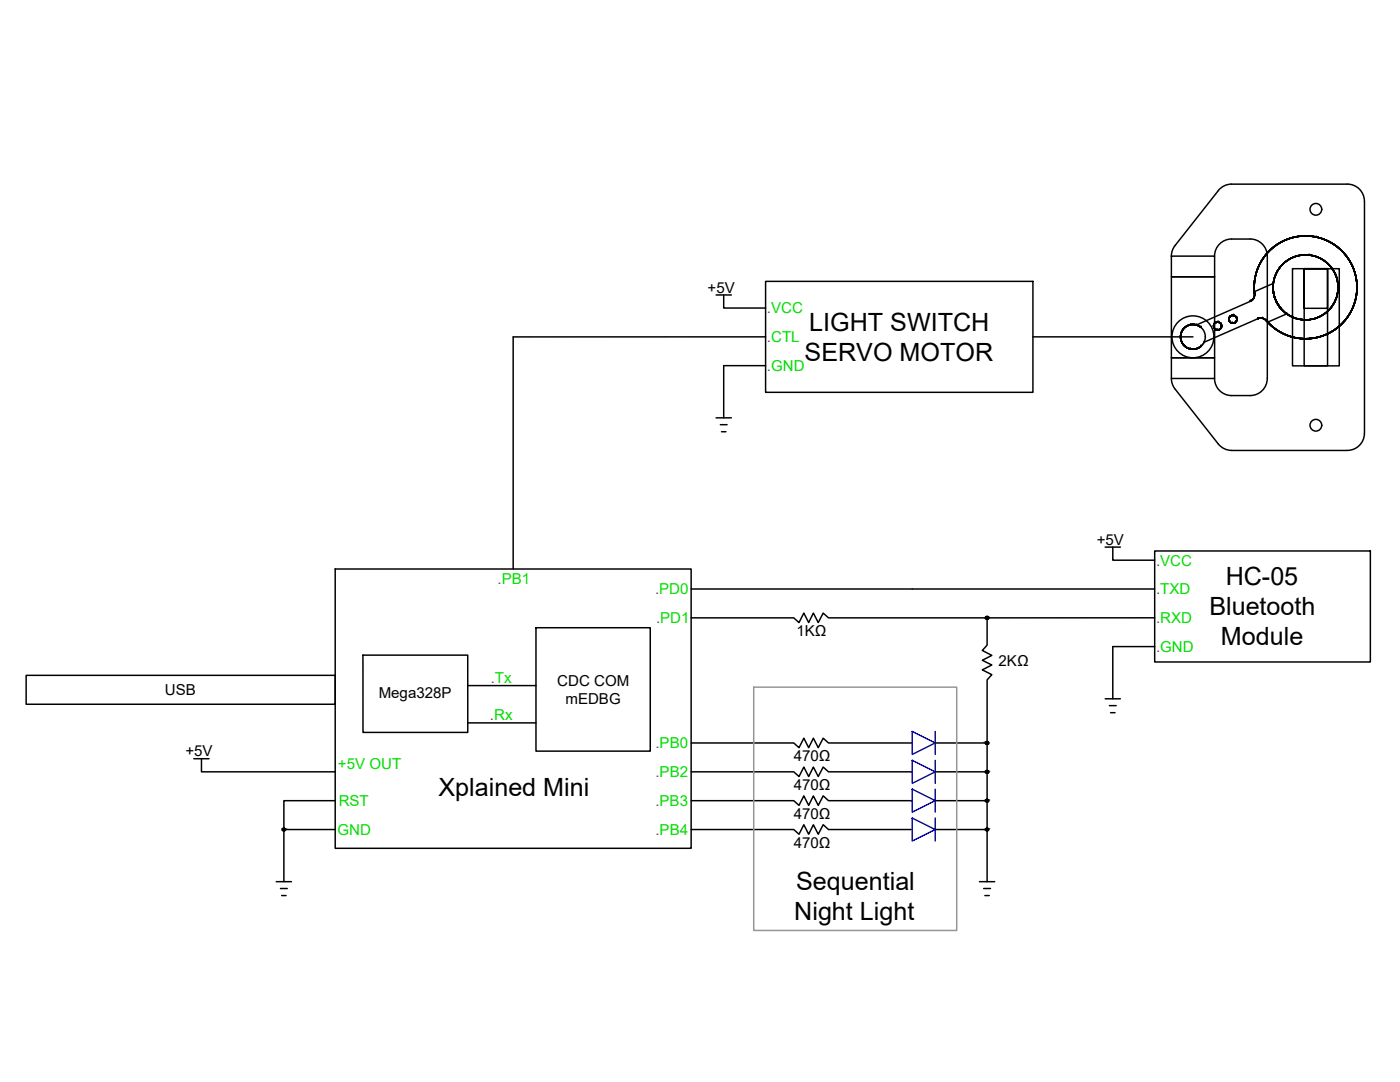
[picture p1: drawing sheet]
<svg xmlns="http://www.w3.org/2000/svg" width="279mm" height="216mm" viewBox="0 0 279 216" stroke-linecap="round" stroke-linejoin="round" font-family="sans-serif">
<!-- layer: 0 -->
<g fill="none" stroke="#000" stroke-width=".3">
<path d="M243.1 38a3.4 3.4 0 0 1 2.7-1.3h23.1a3.4 3.4 0 0 1 3.4 3.5v46.3a3.4 3.4 0 0 1-3.4 3.4M243.1 38l-8.6 11-.5 .8-.2 1.3M142.9 58.9h3.1M144.4 58.9v2.6h8.4M152.8 56.1h53.3v22.2h-53.3zM233.8 51.1h8.6v4.1h-8.6zM233.8 55.2h8.6v16.2h-8.6zM242.4 51.1a3.4 3.4 0 0 1 3.4-3.4h3.7a3.4 3.4 0 0 1 3.4 3.4v24.4a3.4 3.4 0 0 1-3.4 3.4h-3.7a3.4 3.4 0 0 1-3.4-3.4M250.1 59.7l-.6 .4M250.2 59.5h.1M250.3 58.2h.1M250.3 58.2l.1 .4"/>
<path d="M250.3 58.2a10.3 10.3 0 0 1 12.5-10.9 10.3 10.3 0 0 1 6.6 15.2 10.3 10.3 0 0 1-16.4 1.8M250.4 58.6a1.43 1.43 0 0 1-.9 1.5M250.4 58.6a10.3 10.3 0 0 1 12.3-11.3 10.3 10.3 0 0 1 6.7 15.3 10.3 10.3 0 0 1-16.7 1.4M250.4 58.6h.1M253.6 49.8h.1M254.1 57.9v.2M254.1 58.1l.5 1.8 1 1.7M254.1 56.5v1.6M254.1 56.5a6.5 6.5 0 0 1 8.3-5.4 6.5 6.5 0 0 1 4 9.1 6.5 6.5 0 0 1-9.6 2.4M254.1 58.2l.5 1.7 1 1.6M254.1 58.1l.1 .7M254.1 58.1h.1"/>
<path d="M254.1 56.5h.1M254.1 56.5l-3.8 1.7M254.2 58.8l.5 1.4 .5 .8M254.2 58.8h.1M254.6 60h.1M255.3 53.5h.1M257.9 53.6h9.4v19.4h-9.4zM260.3 53.6h4.6v7.9h-4.6v-7.9h4.6v19.4h-4.6zM261.3 50.9h.1M262.7 47.3h.1M266.5 54.7h.1M269.9 53.2h.1"/>
<path d="M152.8 67.2h-50.4v46.3M152.8 73h-8.4v10.4M206.1 67.2h32M233.8 75.5l.1 .9 .6 1.3M233.8 71.4h8.6v4.1h-8.6zM234.5 77.7l8.6 10.9a3.4 3.4 0 0 0 2.7 1.3M235.9 66.1h.1M235.9 68.3h.1M237.6 64.8h.1M237.6 69.6h.1M238.8 64.8h.1M238.8 64.8a2.47 2.47 0 0 0-3 1.6 2.47 2.47 0 0 0 1.3 3.1 2.47 2.47 0 0 0 3.2-1.2"/>
<path d="M239.7 65.3a2.47 2.47 0 0 0-3.4 .2 2.47 2.47 0 0 0 0 3.4 2.47 2.47 0 0 0 3.4 .2M239.7 69.1h.1M239.7 65.3h.1M240.3 68.3h.1M242.3 65.4h.1M242.4 64.6h.1M242.9 65.8h.1M243.1 64.3h.1M243.6 65.5h.1M243.7 64.7h.1M245.3 64h.1M245.4 63.2h.1"/>
<path d="M246 64.5h.1M246.1 62.9h.1M246.7 64.2h.1M246.8 63.4h.1M249.5 60.1h.1M249.5 60.1l-10.7 4.7M251 63.6a1.43 1.43 0 0 1 1.7 .4M251 63.6h.1M251 63.6l-10.7 4.7M251.8 63.5l-.8 .1M251.9 63.5h.1M252.7 64h.1"/>
<path d="M252.7 64l.3 .3M253 64.3h.1M255.2 61l.4 .6M255.2 61h.1M255.6 61.6l1.2 1M255.6 61.6l.2 .1M255.6 61.6h.1M256.8 62.6h.1M256.8 62.6l-3.8 1.7M259.8 63.8h.1M261.4 67.6h.1M265.8 61.2h.1"/>
<path d="M269.4 62.6h.1M142.9 83.4h3.1M143.8 84.7h1.3M144 86.1h.9M245.8 89.9h23.1M66.9 113.5h71v55.8h-71zM137.9 117.5h92.5M220.6 109.2h3M222.1 109.2v2.6h8.3M230.4 109.9h43.1v22.2h-43.1zM5.2 134.8h61.7v5.7h-61.7zM72.4 130.7h20.9l.1 15.4h-21z"/>
<path d="M93.4 136.8h13.6M107 125.3h22.8v24.6h-22.8zM137.9 123.3h20.5l1.1 .9 .9-1.9 1 1.9 .9-1.9 1 1.9 1-1.9 1 1h31.7M197 123.3v5.4l-1 1.1 1.9 1-1.9 1 1.9 .9-1.9 1 1.9 .9-.9 1.1v12.6M220.6 139.4h3M230.4 123.3h-33.4M230.4 129h-8.3v10.4M38.7 151.4h3M40.2 151.4v2.6h26.7M66.9 159.8h-10.2v5.7h10.2M93.4 144.2h13.6M137.9 159.8h20.5l1.1 .9 .9-1.9 1 1.9 .9-1.9 1 1.9 1-1.9 1 1h16.8"/>
<path d="M137.9 154h20.5l1.1 1 .9-1.9 1 1.9 .9-1.9 1 1.9 1-1.9 1 .9h16.8M137.9 148.3h20.5l1.1 .9 .9-1.9 1 1.9 .9-1.9 1 1.9 1-1.9 1 1h16.8M186.6 148.3h10.4v17.2h-10.4M186.6 159.8h10.4M186.6 154h10.4M221.4 140.8h1.4M221.6 142.2h.9M55.1 175.9h3.1M56 177.3h1.3M56.2 178.7h.9M56.7 165.5v10.4M137.9 165.5h20.5l1.1 1 .9-1.9 1 1.9 .9-1.9 1 1.9 1-1.9 1 .9h16.8"/>
<path d="M195.5 175.9h3M196.3 177.3h1.4M196.6 178.7h.8M197 165.5v10.4"/>
<circle cx="260.6" cy="57.3" r="6.5"/>
<circle cx="262.6" cy="41.8" r="1.17"/>
<circle cx="238.1" cy="67.2" r="4.2"/>
<circle cx="238.1" cy="67.2" r="2.47"/>
<circle cx="243" cy="65.1" r=".79"/>
<circle cx="246.1" cy="63.7" r=".79"/>
<circle cx="262.6" cy="84.9" r="1.17"/>
<circle cx="197" cy="123.3" r=".29"/>
<circle cx="197" cy="154" r=".29"/>
<circle cx="197" cy="159.8" r=".29"/>
<circle cx="197" cy="148.2" r=".29"/>
<circle cx="56.6" cy="165.5" r=".29"/>
<circle cx="197" cy="165.5" r=".29"/>
</g>
<path d="M182.1 146l4.5 2.3-4.5 2.2zM182.1 151.7l4.5 2.3-4.5 2.3zM182.1 157.5l4.5 2.3-4.5 2.3zM186.6 146v4.5M186.6 151.7v4.6M186.6 157.5v4.6M182.1 163.2l4.5 2.3-4.5 2.3zM186.6 163.2v4.6" fill="none" stroke="#00f" stroke-width=".3"/>
<g fill="#000" stroke="#000" stroke-width=".2">
<path d="M197 123h.1zM196.9 123h.2z"/>
<path d="M196.9 123h.2zM196.9 123h.2z"/>
<path d="M196.9 123.6h.2zM196.9 123.6h.1z"/>
<path d="M196.9 123l.3 .1zM196.8 123.1h.4z"/>
<path d="M196.9 123.5h.2zM196.9 123.5l.2 .1z"/>
<path d="M196.8 123.1h.4zM196.8 123.1h.4z"/>
<path d="M196.8 123.5h.4zM196.8 123.5h.3z"/>
<path d="M196.8 123.1h.4zM196.8 123.1h.4z"/>
<path d="M196.8 123.5h.4zM196.8 123.5h.4z"/>
<path d="M196.7 123.1l.6 .1zM196.7 123.1l.6 .1z"/>
<path d="M196.7 123.4h.5zM196.7 123.4l.5 .1z"/>
<path d="M196.7 123.2h.6zM196.7 123.2h.6z"/>
<path d="M196.7 123.4h.6zM196.7 123.4h.5z"/>
<path d="M196.7 123.2l.6 .1zM196.7 123.2l.6 .1z"/>
<path d="M196.7 123.3h.6zM196.7 123.3h.6z"/>
<path d="M196.7 123.3h.6zM196.7 123.3l.6 .1z"/>
<path d="M197 159.5h.1zM196.9 159.5h.2z"/>
<path d="M197 153.7h.1zM196.9 153.7h.2z"/>
<path d="M197 148h.1zM196.9 148h.2z"/>
<path d="M196.9 159.5h.2zM196.9 159.5h.2z"/>
<path d="M196.9 153.7h.2zM196.9 153.7h.2z"/>
<path d="M196.9 154.3h.2zM196.9 154.3h.1z"/>
<path d="M196.9 148h.2zM196.9 148h.2z"/>
<path d="M196.9 148.5h.2zM196.9 148.5h.1z"/>
<path d="M196.9 159.5h.3zM196.8 159.5h.4z"/>
<path d="M196.9 153.7l.3 .1zM196.8 153.8h.4z"/>
<path d="M196.9 154.3h.2zM196.9 154.3h.2z"/>
<path d="M196.9 148h.3zM196.8 148h.4z"/>
<path d="M196.9 148.5h.2zM196.9 148.5h.2z"/>
<path d="M196.8 159.5l.4 .1zM196.8 159.6h.4z"/>
<path d="M196.8 160h.4zM196.8 160h.3z"/>
<path d="M196.8 153.8h.4zM196.8 153.8h.4z"/>
<path d="M196.8 154.2h.4zM196.8 154.2l.3 .1z"/>
<path d="M196.8 148l.4 .1zM196.8 148.1h.4z"/>
<path d="M196.8 148.5h.4zM196.8 148.5h.3z"/>
<path d="M196.8 159.6h.4zM196.8 159.6h.4z"/>
<path d="M196.8 160h.4zM196.8 160h.4z"/>
<path d="M196.8 153.8h.4zM196.8 153.8h.4z"/>
<path d="M196.8 154.2h.4zM196.8 154.2h.4z"/>
<path d="M196.8 148.1h.4zM196.8 148.1h.4z"/>
<path d="M196.8 148.5h.4zM196.8 148.5h.4z"/>
<path d="M196.7 159.6l.6 .1zM196.7 159.6l.6 .1z"/>
<path d="M196.7 159.9h.5zM196.7 159.9l.5 .1z"/>
<path d="M196.7 153.8l.6 .1zM196.7 153.8l.6 .1z"/>
<path d="M196.7 154.2h.5zM196.7 154.2h.5z"/>
<path d="M196.7 148.1h.6zM196.7 148.1h.6z"/>
<path d="M196.7 148.4h.5zM196.7 148.4l.5 .1z"/>
<path d="M196.7 159.7h.6zM196.7 159.7h.6z"/>
<path d="M196.7 159.9h.6zM196.7 159.9h.5z"/>
<path d="M196.7 153.9l.6 .1zM196.7 153.9l.6 .1z"/>
<path d="M196.7 154.1h.6zM196.7 154.1l.5 .1z"/>
<path d="M196.7 148.1l.6 .1zM196.7 148.1l.6 .1z"/>
<path d="M196.7 148.4h.6zM196.7 148.4h.5z"/>
<path d="M196.7 159.7l.6 .1zM196.7 159.7l.6 .1z"/>
<path d="M196.7 159.8h.6zM196.7 159.8h.6z"/>
<path d="M196.7 159.8h.6zM196.7 159.8l.6 .1z"/>
<path d="M196.7 154h.6zM196.7 154h.6z"/>
<path d="M196.7 154l.6 .1zM196.7 154l.6 .1z"/>
<path d="M196.7 154.1h.6zM196.7 154.1h.6z"/>
<path d="M196.7 148.2l.6 .1zM196.7 148.2l.6 .1z"/>
<path d="M196.7 148.3h.6zM196.7 148.3h.6z"/>
<path d="M196.7 148.3h.6zM196.7 148.3l.6 .1z"/>
<path d="M56.6 165.2h.1zM56.6 165.2h.1z"/>
<path d="M56.6 165.2l.2 .1zM56.5 165.3h.3z"/>
<path d="M56.6 165.8h.1zM56.6 165.8h.1z"/>
<path d="M56.5 165.3h.3zM56.5 165.3h.3z"/>
<path d="M56.5 165.8h.3zM56.5 165.8h.2z"/>
<path d="M56.5 165.3h.4zM56.4 165.3h.5z"/>
<path d="M56.5 165.8h.3zM56.5 165.8h.3z"/>
<path d="M56.4 165.3l.5 .1zM56.4 165.3l.5 .1z"/>
<path d="M56.4 165.7h.5zM56.4 165.7l.4 .1z"/>
<path d="M56.4 165.4h.5zM56.4 165.4h.5z"/>
<path d="M56.4 165.7h.5zM56.4 165.7h.5z"/>
<path d="M56.4 165.4l.5 .1zM56.4 165.4l.5 .1z"/>
<path d="M56.4 165.6h.5zM56.4 165.6l.5 .1z"/>
<path d="M56.4 165.5h.5zM56.4 165.5h.5z"/>
<path d="M56.4 165.5l.5 .1zM56.4 165.5l.5 .1z"/>
<path d="M56.4 165.6h.5zM56.4 165.6h.5z"/>
<path d="M197 165.2h.1zM196.9 165.2h.2z"/>
<path d="M196.9 165.2l.2 .1zM196.9 165.3h.2z"/>
<path d="M196.9 165.8h.2zM196.9 165.8h.1z"/>
<path d="M196.9 160h.2zM196.9 160l.1 .1z"/>
<path d="M196.9 165.3h.3zM196.8 165.3h.4z"/>
<path d="M196.9 165.8h.2zM196.9 165.8h.2z"/>
<path d="M196.9 160h.2zM196.9 160h.2z"/>
<path d="M196.8 165.3h.4zM196.8 165.3h.4z"/>
<path d="M196.8 165.8h.4zM196.8 165.8h.3z"/>
<path d="M196.8 165.3l.4 .1zM196.8 165.3l.4 .1z"/>
<path d="M196.8 165.7h.4zM196.8 165.7l.4 .1z"/>
<path d="M196.7 165.4h.6zM196.7 165.4h.6z"/>
<path d="M196.7 165.7h.5zM196.7 165.7h.5z"/>
<path d="M196.7 165.4l.6 .1zM196.7 165.4l.6 .1z"/>
<path d="M196.7 165.6h.6zM196.7 165.6l.5 .1z"/>
<path d="M196.7 165.5h.6zM196.7 165.5h.6z"/>
<path d="M196.7 165.5l.6 .1zM196.7 165.5l.6 .1z"/>
<path d="M196.7 165.6h.6zM196.7 165.6h.6z"/>
</g>
<path d="M150.4 137.1h40.5v48.6h-40.5z" fill="none" stroke="#939598" stroke-width=".3"/>
<path d="M0 1.5h279.4v212.9h-279.4z" fill="none" stroke="#fff" stroke-width=".2"/>
<g font-size="5">
<text x="161.5" y="66">LIGHT SWITCH</text>
<text x="160.6" y="72">SERVO MOTOR</text>
<text x="244.6" y="116.8">HC-05</text>
<text x="241.4" y="122.8">Bluetooth</text>
<text x="243.7" y="128.8">Module</text>
<text x="87.5" y="158.9">Xplained Mini</text>
<text x="158.9" y="177.6">Sequential</text>
<text x="158.5" y="183.5">Night Light</text>
</g>
<g font-size="3">
<text x="141.2" y="58.4">+5V</text>
<text x="218.9" y="108.7">+5V</text>
<text x="158.9" y="127">1KΩ</text>
<text x="111.2" y="136.8">CDC COM</text>
<text x="199.3" y="132.9">2KΩ</text>
<text x="32.9" y="138.7">USB</text>
<text x="75.6" y="139.2">Mega328P</text>
<text x="112.9" y="140.5">mEDBG</text>
<text x="37" y="150.9">+5V</text>
<text x="158.4" y="151.9">470Ω</text>
<text x="158.4" y="157.7">470Ω</text>
<text x="158.4" y="163.4">470Ω</text>
<text x="158.4" y="169.2">470Ω</text>
</g>
<g font-size="3" fill="#f00">
<text x="153.1" y="62.5">.VCC</text>
<text x="153.1" y="68.3">.CTL</text>
<text x="153.1" y="74">.GND</text>
<text x="230.7" y="112.9">.VCC</text>
<text x="99.3" y="116.4">.PB1</text>
<text x="130.7" y="118.5">.PD0</text>
<text x="230.7" y="118.6">.TXD</text>
<text x="130.9" y="124.3">.PD1</text>
<text x="230.7" y="124.4">.RXD</text>
<text x="230.7" y="130.1">.GND</text>
<text x="97.9" y="136.2">.Tx</text>
<text x="97.8" y="143.7">.Rx</text>
<text x="130.8" y="149.2">.PB0</text>
<text x="130.8" y="155">.PB2</text>
<text x="130.8" y="160.8">.PB3</text>
<text x="130.8" y="166.5">.PB4</text>
</g>
<g font-size="3" fill="#0d0">
<text x="67.4" y="153.4">+5V OUT</text>
<text x="67.6" y="160.8">RST</text>
<text x="67.3" y="166.5">GND</text>
</g>
</svg>
